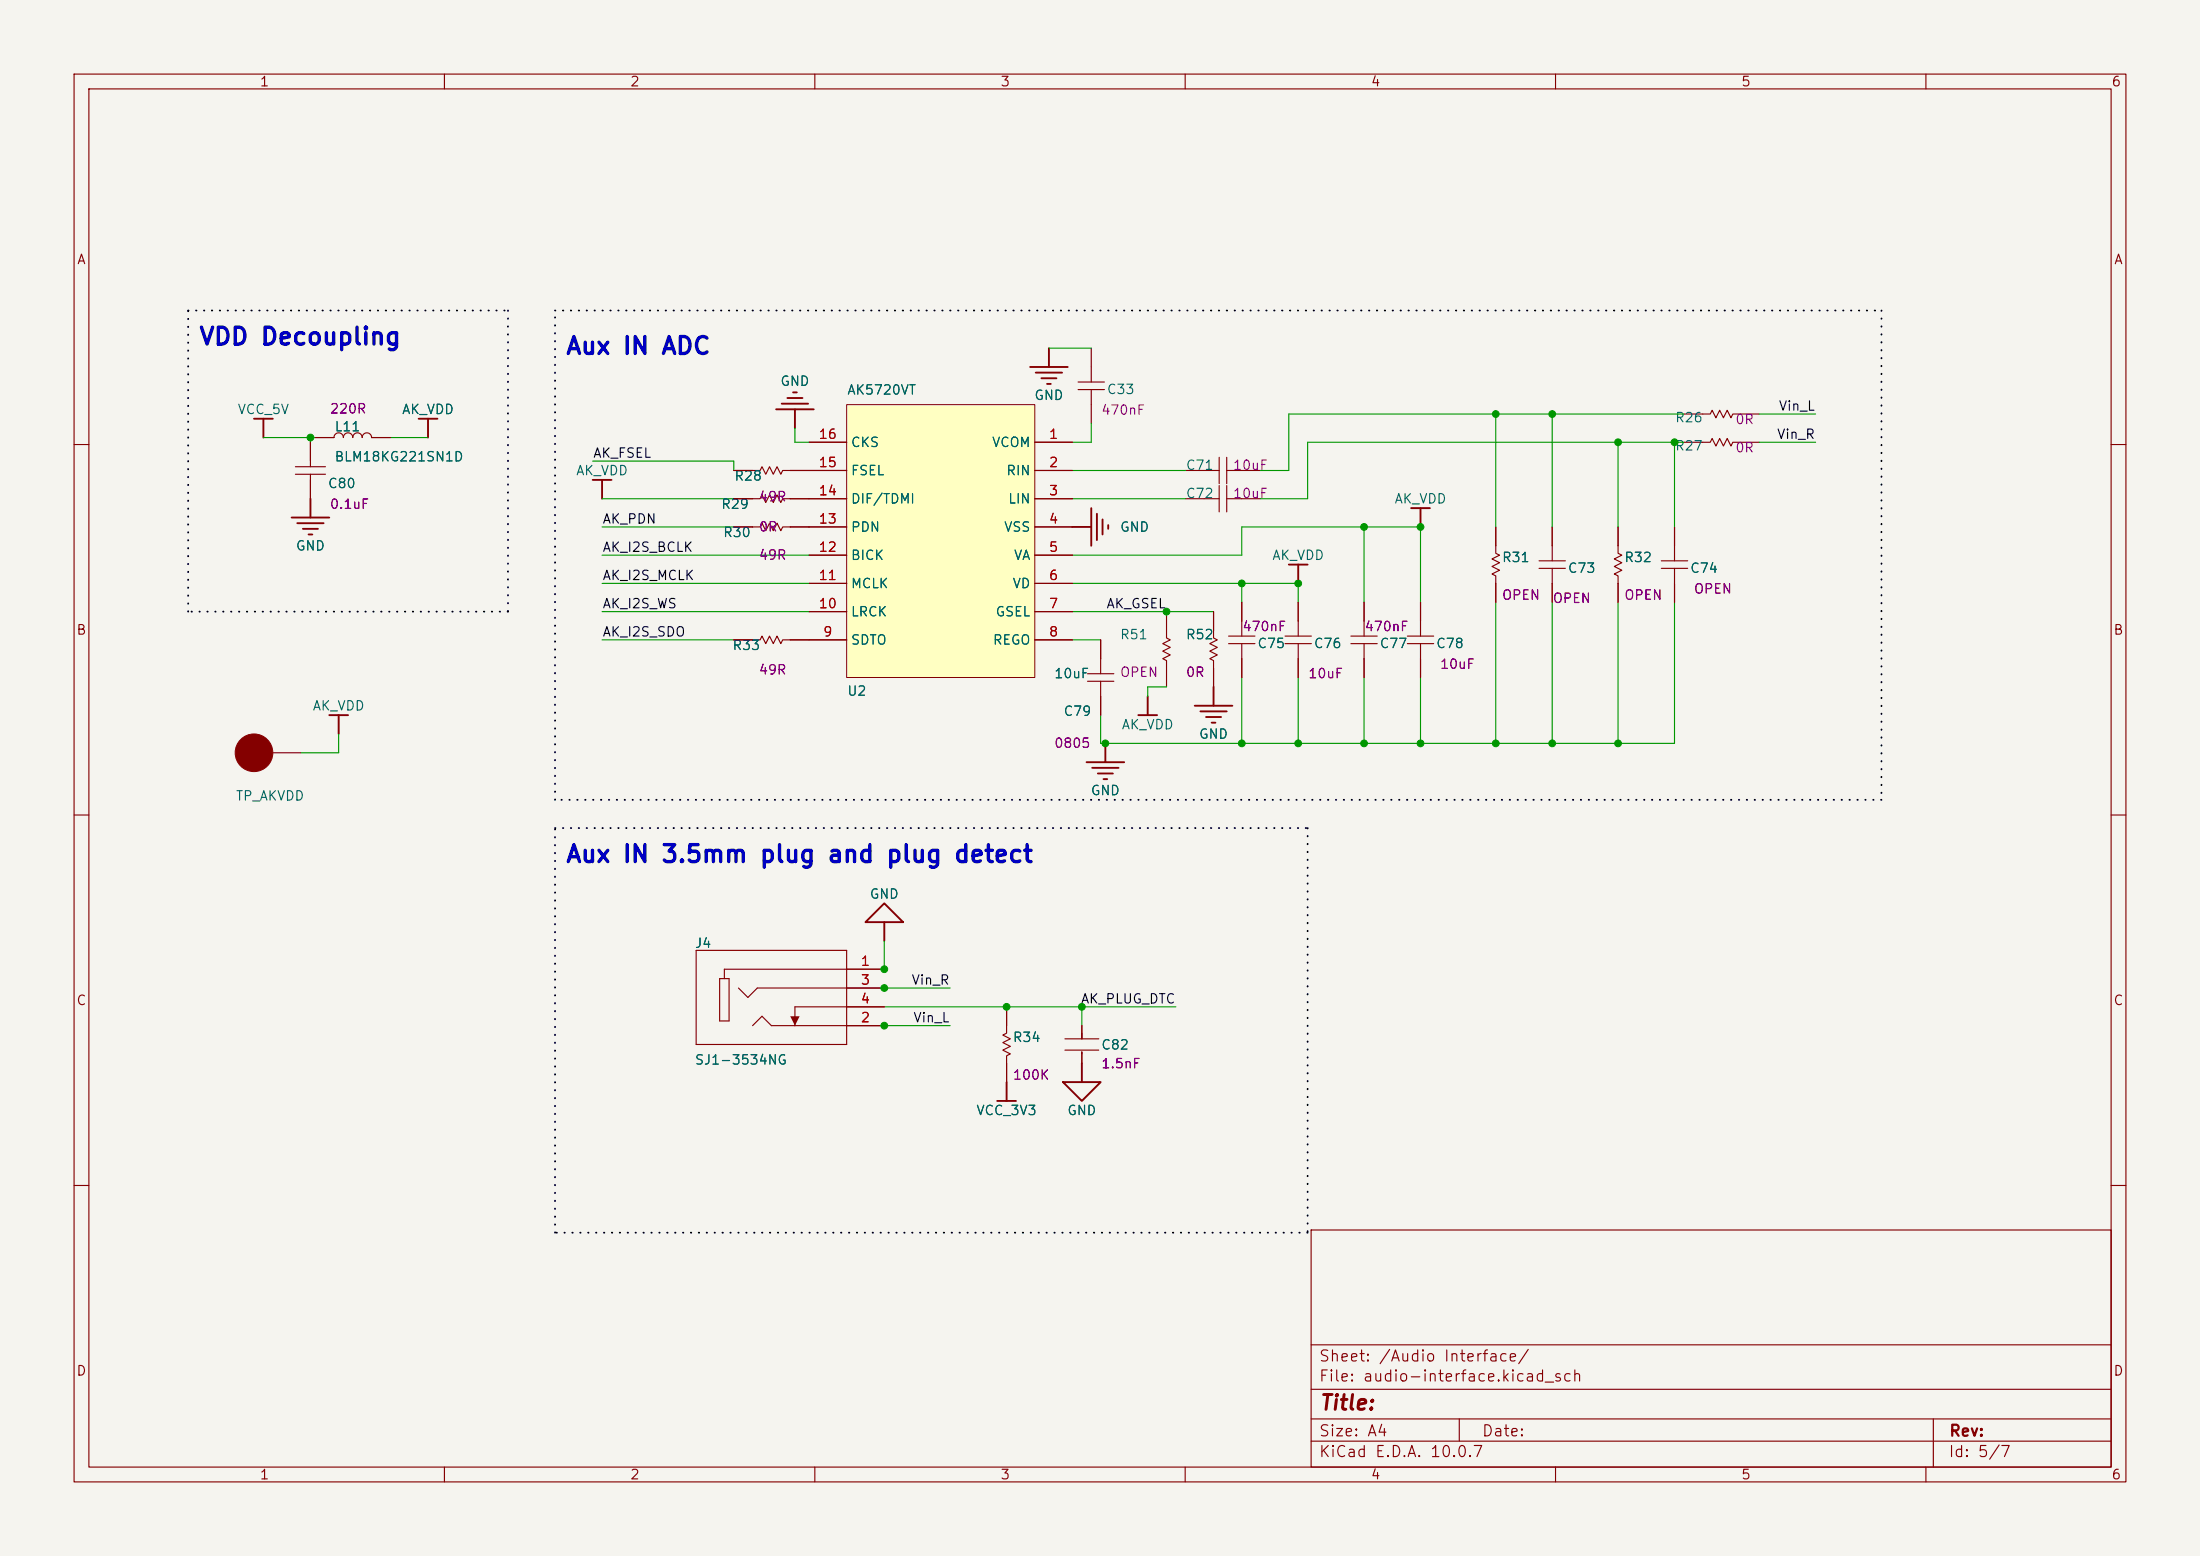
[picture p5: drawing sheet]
<svg xmlns="http://www.w3.org/2000/svg" width="297mm" height="210mm" viewBox="0 0 297 210" stroke-linecap="round" stroke-linejoin="round" font-family="sans-serif">
<path d="M0 0h297v210h-297z" fill="#f5f4ef" stroke="#f5f4ef" stroke-width=".14"/>
<g fill="none" stroke="#840000" stroke-width=".15">
<path d="M10 10h277v190h-277zM12 12h273v186h-273zM60 10v2M110 10v2M160 10v2M210 10v2M260 10v2M10 60h2M201.9 71.1v3.6l.5 .2-1 .5 1 .5-1 .6 1 .5-1 .5 .5 .2v3.6M207.8 76.7h3.5M207.8 75.7h3.5M209.5 71.1v4.6"/>
<path d="M209.5 76.7v4.6M224.3 76.7h3.5M224.3 75.7h3.5M226.1 71.1v4.6M226.1 76.7v4.6M285 60h2M190 86.9h3.5M190 85.9h3.5M191.8 81.3v4.6M191.8 86.9v4.5M10 110h2M285 110h2"/>
<path d="M94 128.3v12.7h20.3M97.2 132.1h1.2v5.7h-1.2zM97.8 130.8v1.3M99.7 133.4l1.3 1.2 1.2-1.2M107.3 135.9v2.5h-3.2l-1.2-1.2-1.3 1.2M135.9 135.9v3.5l-.5 .3 1 .5-1 .5 1 .5-1 .5 1 .5-.5 .3v3.6M146 138.4v1.8M143.8 140.2h4.5M143.8 141.7h4.5M146 142v1.5M10 160h2M177 166h108v32h-108z"/>
<path d="M285 160h2M60 198v2M110 198v2M160 198v2M177 194.5h108M177 191.5h108M177 187.5h108M177 181.5h108M197 191.5v3M210 198v2M260 198v2M261 191.5v6.5"/>
</g>
<path d="M134.6 148.6h2.6M135.9 146.1v2.5" fill="none" stroke="#840000" stroke-width=".25"/>
<path d="M106.7 137.2h1.2l-.6 1.2z" fill="#840000"/>
<g fill="none" stroke="#840000" stroke-width=".15">
<path d="M41.9 59.7v3.3M42.5 59.1h2.6a.63 .63 0 0 1 .6-.7 .63 .63 0 0 1 .7 .7 .63 .63 0 0 1 .6-.7 .63 .63 0 0 1 .6 .7 .63 .63 0 0 1 .7-.7 .63 .63 0 0 1 .6 .7 .63 .63 0 0 1 .6-.7 .63 .63 0 0 1 .7 .7h2.5M145.5 52.6h3.6M145.5 51.6h3.6M147.3 47v4.6M147.3 52.6v4.6M39.9 64h4M39.9 63h4M41.9 64v3.3M218.4 71.1v3.6l.5 .2-1 .5 1 .5-1 .6 1 .5-1 .5 .5 .2v3.6M146.8 91.9h3.6M146.8 90.9h3.6"/>
<path d="M148.6 86.4v4.5M148.6 91.9v4.6M157.5 82.6v3.5l.5 .3-1 .5 1 .5-1 .5 1 .5-1 .5 .5 .3v3.5M165.9 86.9h3.5M165.9 85.9h3.5M167.6 81.3v4.6M167.6 86.9v4.5M173.5 86.9h3.5M173.5 85.9h3.5M175.3 81.3v4.6M175.3 86.9v4.5M182.4 86.9h3.5"/>
<path d="M182.4 85.9h3.5M184.1 81.3v4.6M184.1 86.9v4.5M36.8 101.6h3.8M94 128.3h20.3v12.7M97.8 130.8h21.6M102.2 133.4h17.2M107.3 135.9h12.1M107.3 138.4h12.1"/>
</g>
<circle cx="34.3" cy="101.6" r="2.54" fill="#840000" stroke="#840000" stroke-width=".14"/>
<g fill="none" stroke="#840000" stroke-width=".25">
<path d="M34.3 56.5h2.5M35.6 56.5v2.6M56.5 56.5h2.6M57.8 56.5v2.6M104.8 55.2h5.1M105.5 54.5h3.6M106.3 53.7h2M107.1 53h.5M107.3 55.2v2.6M139.1 49.5h5M139.8 50.3h3.6M140.6 51.1h2"/>
<path d="M141.4 51.8h.5M141.6 47v2.5M39.4 69.9h5M40.1 70.6h3.6M40.9 71.4h2M41.7 72.1h.5M41.9 67.3v2.6M80 64.8h2.5M81.3 64.8v2.5M174 76.2h2.5M175.3 76.2v2.5M190.5 68.6h2.5"/>
<path d="M191.8 68.6v2.5M44.4 96.5h2.6M45.7 96.5v2.6M116.8 124.5l2.6-2.6 2.5 2.6zM119.4 124.5v2.5M143.5 146.1h5.1l-2.6 2.5zM146 143.5v2.6"/>
</g>
<path d="M114.3 54.6h25.4v36.8h-25.4z" fill="#ffffc2"/>
<path d="M114.3 54.6h25.4v36.8h-25.4z" fill="none" stroke="#800000" stroke-width=".14"/>
<g fill="none" stroke="#840000" stroke-width=".15">
<path d="M41.9 59.7v2.5M42.5 59.1h2.6M50.2 59.1h2.5M109.2 59.7h5.1M139.7 59.7h5.1M227.3 59.7h3.6l.2-.5 .5 1 .6-1 .5 1 .5-1 .5 1 .2-.5h3.6M227.3 55.9h3.6l.2-.5 .5 1 .6-1 .5 1 .5-1 .5 1 .2-.5h3.6M41.9 64.8v2.5M99.1 63.5h3.5l.3-.5 .5 1 .5-1 .5 1 .5-1 .5 1 .3-.5h8.6M99.1 71.1h3.5l.3-.5 .5 1 .5-1 .5 1 .5-1 .5 1 .3-.5h8.6M99.1 67.3h3.5l.3-.5 .5 1 .5-1 .5 1 .5-1 .5 1 .3-.5h8.6M109.2 74.9h5.1"/>
<path d="M109.2 78.7h5.1M139.7 63.5h5.1M139.7 67.3h5.1M139.7 71.1h5.1M139.7 74.9h5.1M139.7 78.7h5.1M160 63.5h4.6M160 67.3h4.6M164.6 61.7v3.6M164.6 65.5v3.6M165.6 63.5h4.6M165.6 67.3h4.6"/>
<path d="M165.6 61.7v3.6M165.6 65.5v3.6M201.9 71.1v2.6M201.9 78.7v2.6M209.5 71.1v2.6M209.5 78.7v2.6M218.4 71.1v2.6M218.4 78.7v2.6M226.1 71.1v2.6M226.1 78.7v2.6M99.1 86.4h3.5l.3-.5 .5 1 .5-1 .5 1 .5-1 .5 1 .3-.5h8.6M109.2 82.6h5.1"/>
<path d="M139.7 82.6h5.1M139.7 86.4h5.1M148.6 86.4v2.5M148.6 94v2.5M163.8 82.6v3.5l.5 .3-1 .5 1 .5-1 .5 1 .5-1 .5 .5 .3v3.5M167.6 81.3v2.5M167.6 88.9v2.5M175.3 81.3v2.5M175.3 88.9v2.5M184.1 81.3v2.5M184.1 88.9v2.5M191.8 81.3v2.5"/>
<path d="M191.8 88.9v2.5M114.3 130.8h5.1M114.3 138.4h5.1M114.3 133.4h5.1M114.3 135.9h5.1M135.9 135.9v2.5M146 138.4v1.8M135.9 143.5v2.6M146 142v1.5"/>
</g>
<g fill="none" stroke="#840000" stroke-width=".25">
<path d="M144.8 71.1h2.5M147.3 68.6v5.1M148.1 69.3v3.6M148.8 70.1v2M149.6 70.9v.5M153.7 96.5h2.5M154.9 94v2.5M161.3 95.3h5.1M162.1 96h3.5M162.8 96.8h2M163.6 97.5h.5M163.8 92.7v2.6"/>
<path d="M146.7 102.9h5.1M147.4 103.6h3.6M148.2 104.4h2M149 105.2h.5M149.2 100.3v2.6"/>
</g>
<path d="M25.4 41.9h43.2M68.6 41.9v40.7M74.9 41.9h179.1M254 41.9v66.1M25.4 82.6v-40.7M68.6 82.6h-43.2M74.9 111.8h101.6M74.9 108v-66.1M176.5 111.8v54.6M254 108h-179.1M74.9 166.4v-54.6M176.5 166.4h-101.6" fill="none" stroke="#000" stroke-width=".25" stroke-dasharray=".1 1"/>
<g fill="none" stroke="#009600" stroke-width=".15">
<path d="M35.6 59.1h6.9M41.9 59.1v.6M52.7 59.1h5.1M107.3 57.8v1.9h1.9M141.6 47h5.7M147.3 57.2v2.5h-2.5M201.9 55.9v15.2M209.5 55.9v15.2M218.4 59.7v11.4M226.1 59.7v11.4M227.3 55.9h-53.3v7.6h-3.8M227.3 59.7h-50.8v7.6h-6.3"/>
<path d="M237.5 59.7h7.6M237.5 55.9h7.6M80 62.2h19.1v1.3M81.3 74.9h27.9M81.3 67.3h17.8M81.3 78.7h27.9M81.3 71.1h17.8M144.8 63.5h15.2M144.8 74.9h22.8v-3.8h24.2v10.2M144.8 67.3h15.2M144.8 78.7h30.5v2.6M167.6 78.7v2.6"/>
<path d="M184.1 71.1v10.2M45.7 99.1v2.5h-5.1M81.3 86.4h17.8M81.3 82.6h27.9M144.8 86.4h3.8M144.8 82.6h19M157.5 92.7h-2.6v1.3M167.6 91.4v8.9M175.3 91.4v8.9M184.1 91.4v8.9M191.8 91.4v8.9M201.9 81.3v19"/>
<path d="M209.5 81.3v19M218.4 81.3v19M226.1 81.3v19h-77.5v-3.8M119.2 138.4h9.1M119.2 133.4h9.1M119.4 135.9h39.3M119.4 127v3.8h-.2M146 135.9v2.5"/>
</g>
<g fill="#009600" stroke="#009600" stroke-width=".14">
<circle cx="218.4" cy="100.3" r=".46"/>
<circle cx="175.3" cy="78.7" r=".46"/>
<circle cx="191.8" cy="71.1" r=".46"/>
<circle cx="218.4" cy="59.7" r=".46"/>
<circle cx="201.9" cy="55.9" r=".46"/>
<circle cx="209.5" cy="55.9" r=".46"/>
<circle cx="209.5" cy="100.3" r=".46"/>
<circle cx="201.9" cy="100.3" r=".46"/>
<circle cx="226.1" cy="59.7" r=".46"/>
<circle cx="184.1" cy="71.1" r=".46"/>
<circle cx="119.4" cy="130.8" r=".46"/>
<circle cx="41.9" cy="59.1" r=".46"/>
<circle cx="167.6" cy="78.7" r=".46"/>
<circle cx="167.6" cy="100.3" r=".46"/>
<circle cx="175.3" cy="100.3" r=".46"/>
<circle cx="184.1" cy="100.3" r=".46"/>
<circle cx="191.8" cy="100.3" r=".46"/>
<circle cx="149.2" cy="100.3" r=".46"/>
<circle cx="157.5" cy="82.6" r=".46"/>
<circle cx="119.4" cy="133.4" r=".46"/>
<circle cx="119.4" cy="138.4" r=".46"/>
<circle cx="135.9" cy="135.9" r=".46"/>
<circle cx="146" cy="135.9" r=".46"/>
</g>
<g font-size="2.3" fill="#0000c2">
<text x="26.7" y="47.1">VDD Decoupling</text>
<text x="76.3" y="48.4">Aux IN ADC</text>
<text x="76.3" y="117">Aux IN 3.5mm plug and plug detect</text>
</g>
<text font-size="2" fill="#840000" x="178" y="190.8">Title:</text>
<g font-size="1.5" fill="#840000">
<text x="178" y="184.1">Sheet: /Audio Interface/</text>
<text x="178" y="186.8">File: audio-interface.kicad_sch</text>
<text x="178" y="197">KiCad E.D.A. 10.0.7</text>
<text x="178" y="194.2">Size: A4</text>
<text x="200" y="194.2">Date:</text>
<text x="263" y="197">Id: 5/7</text>
<text x="263" y="194.2">Rev:</text>
</g>
<g font-size="1.3" fill="#840000">
<text x="35" y="12">1</text>
<text x="85" y="12">2</text>
<text x="135" y="12">3</text>
<text x="185" y="12">4</text>
<text x="235" y="12">5</text>
<text x="285" y="12">6</text>
<text x="10.3" y="36">A</text>
<text x="285.3" y="36">A</text>
<text x="10.2" y="86">B</text>
<text x="285.2" y="86">B</text>
<text x="10.2" y="136">C</text>
<text x="285.2" y="136">C</text>
<text x="10.2" y="186">D</text>
<text x="285.2" y="186">D</text>
<text x="35" y="200">1</text>
<text x="85" y="200">2</text>
<text x="135" y="200">3</text>
<text x="185" y="200">4</text>
<text x="235" y="200">5</text>
<text x="285" y="200">6</text>
</g>
<g font-size="1.3" fill="#006464">
<text x="105.3" y="52.4">GND</text>
<text x="114.3" y="53.6">AK5720VT</text>
<text x="149.3" y="53.5">C33</text>
<text x="32" y="56.2">VCC_5V</text>
<text x="45.1" y="58.5">L11</text>
<text x="54.2" y="56.2">AK_VDD</text>
<text x="139.5" y="54.3">GND</text>
<text x="226" y="57.3">R26</text>
<text x="45.1" y="62.6">BLM18KG221SN1D</text>
<text x="77.7" y="64.5">AK_VDD</text>
<text x="99" y="65.2">R28</text>
<text x="114.8" y="64.5">FSEL</text>
<text x="114.8" y="60.7">CKS</text>
<text x="133.8" y="60.7">VCOM</text>
<text x="135.8" y="64.5">RIN</text>
<text x="160" y="63.7">C71</text>
<text x="226" y="61.1">R27</text>
<text x="44.2" y="66.2">C80</text>
<text x="97.3" y="69">R29</text>
<text x="114.8" y="68.3">DIF/TDMI</text>
<text x="136" y="68.3">LIN</text>
<text x="160" y="67.5">C72</text>
<text x="188.2" y="68.3">AK_VDD</text>
<text x="39.8" y="74.6">GND</text>
<text x="97.5" y="72.8">R30</text>
<text x="114.8" y="75.9">BICK</text>
<text x="114.8" y="72.1">PDN</text>
<text x="135.5" y="72.1">VSS</text>
<text x="136.8" y="75.9">VA</text>
<text x="151.1" y="72.1">GND</text>
<text x="171.7" y="75.9">AK_VDD</text>
<text x="202.7" y="76.2">R31</text>
<text x="211.6" y="77.6">C73</text>
<text x="219.2" y="76.2">R32</text>
<text x="228.1" y="77.6">C74</text>
<text x="114.8" y="83.5">LRCK</text>
<text x="114.8" y="79.7">MCLK</text>
<text x="134.3" y="83.5">GSEL</text>
<text x="136.6" y="79.7">VD</text>
<text x="98.8" y="88">R33</text>
<text x="114.8" y="87.3">SDTO</text>
<text x="133.9" y="87.3">REGO</text>
<text x="151.1" y="86.6">R51</text>
<text x="160" y="86.6">R52</text>
<text x="169.7" y="87.8">C75</text>
<text x="177.3" y="87.8">C76</text>
<text x="186.2" y="87.8">C77</text>
<text x="193.8" y="87.8">C78</text>
<text x="114.3" y="94.2">U2</text>
<text x="142.2" y="91.9">10uF</text>
<text x="42.1" y="96.2">AK_VDD</text>
<text x="143.5" y="96.9">C79</text>
<text x="151.3" y="98.8">AK_VDD</text>
<text x="161.8" y="100">GND</text>
<text x="147.2" y="107.6">GND</text>
<text x="31.7" y="108.4">TP_AKVDD</text>
<text x="117.3" y="121.6">GND</text>
<text x="93.7" y="128.3">J4</text>
<text x="136.6" y="141">R34</text>
<text x="148.6" y="142">C82</text>
<text x="93.7" y="144">SJ1-3534NG</text>
<text x="131.7" y="150.8">VCC_3V3</text>
<text x="144" y="150.8">GND</text>
</g>
<g font-size="1.3" fill="#840084">
<text x="44.4" y="56.1">220R</text>
<text x="148.6" y="56.3">470nF</text>
<text x="234.2" y="57.6">0R</text>
<text x="166.4" y="63.7">10uF</text>
<text x="234.2" y="61.4">0R</text>
<text x="44.4" y="69">0.1uF</text>
<text x="102.3" y="68">49R</text>
<text x="166.4" y="67.5">10uF</text>
<text x="102.3" y="75.9">49R</text>
<text x="102.3" y="72">0R</text>
<text x="202.7" y="81.3">OPEN</text>
<text x="209.5" y="81.7">OPEN</text>
<text x="219.2" y="81.3">OPEN</text>
<text x="228.6" y="80.4">OPEN</text>
<text x="167.6" y="85.5">470nF</text>
<text x="184.1" y="85.5">470nF</text>
<text x="102.3" y="91.4">49R</text>
<text x="151.1" y="91.7">OPEN</text>
<text x="160" y="91.7">0R</text>
<text x="176.5" y="91.9">10uF</text>
<text x="194.3" y="90.6">10uF</text>
<text x="142.2" y="101.3">0805</text>
<text x="136.6" y="146">100K</text>
<text x="148.6" y="144.5">1.5nF</text>
</g>
<g font-size="1.3" fill="#a90000">
<text x="110.4" y="59.6">16</text>
<text x="141.5" y="59.6">1</text>
<text x="110.4" y="63.4">15</text>
<text x="141.5" y="63.4">2</text>
<text x="110.4" y="71">13</text>
<text x="110.4" y="67.2">14</text>
<text x="141.5" y="67.2">3</text>
<text x="141.5" y="71">4</text>
<text x="110.4" y="74.8">12</text>
<text x="141.5" y="74.8">5</text>
<text x="110.4" y="82.4">10</text>
<text x="110.4" y="78.6">11</text>
<text x="141.5" y="78.6">6</text>
<text x="141.5" y="82.4">7</text>
<text x="111" y="86.2">9</text>
<text x="141.5" y="86.2">8</text>
<text x="116.1" y="130.7">1</text>
<text x="116.1" y="133.2">3</text>
<text x="116.1" y="135.8">4</text>
<text x="116.1" y="138.3">2</text>
</g>
<g font-size="1.3" fill="#0f0f0f">
<text x="239.8" y="59.6">Vin_R</text>
<text x="240" y="55.8">Vin_L</text>
<text x="80" y="62.1">AK_FSEL</text>
<text x="81.3" y="71">AK_PDN</text>
<text x="81.3" y="74.8">AK_I2S_BCLK</text>
<text x="81.3" y="78.6">AK_I2S_MCLK</text>
<text x="81.3" y="82.4">AK_I2S_WS</text>
<text x="149.3" y="82.4">AK_GSEL</text>
<text x="81.3" y="86.2">AK_I2S_SDO</text>
<text x="123" y="133.2">Vin_R</text>
<text x="145.8" y="135.8">AK_PLUG_DTC</text>
<text x="123.2" y="138.3">Vin_L</text>
</g>
</svg>
